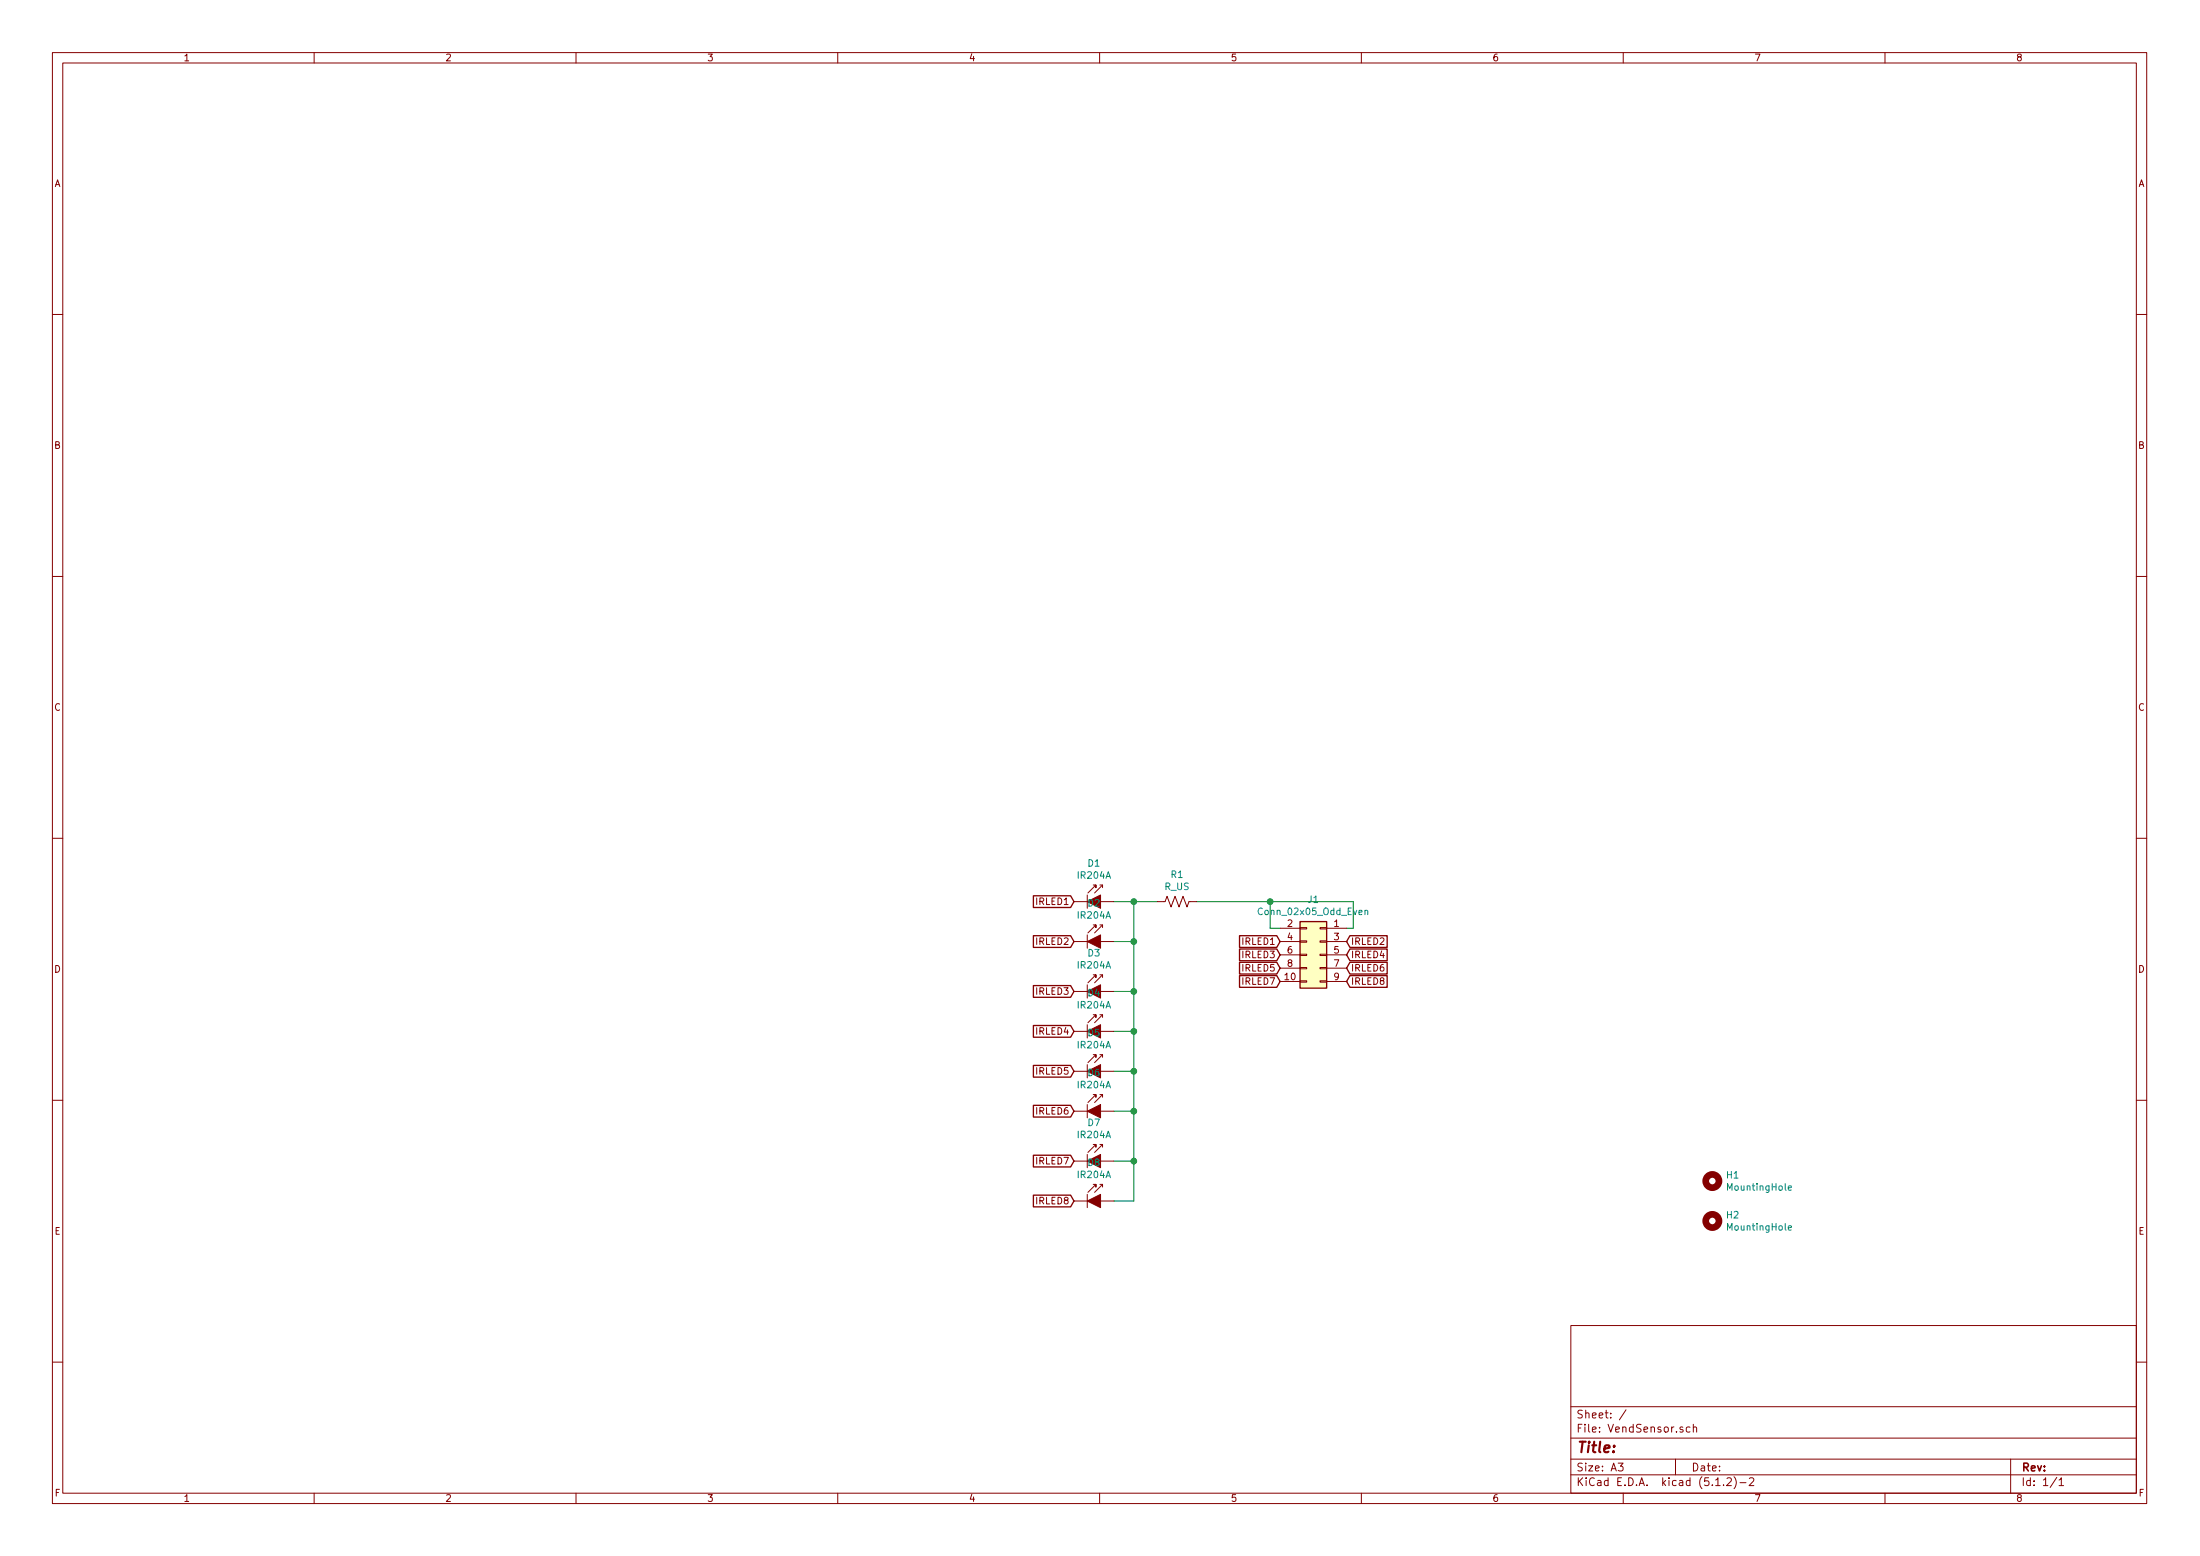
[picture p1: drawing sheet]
EESchema Schematic File Version 4
LIBS:VendSensor-cache
EELAYER 29 0
EELAYER END
$Descr A3 16535 11693
encoding utf-8
Sheet 1 1
Title ""
Date ""
Rev ""
Comp ""
Comment1 ""
Comment2 ""
Comment3 ""
Comment4 ""
$EndDescr
Wire Wire Line
	10175 6975 10125 6975
Wire Wire Line
	10175 6775 10175 6975
Wire Wire Line
	9550 6975 9550 6775
Wire Wire Line
	9625 6975 9550 6975
Text GLabel 10125 7375 2    50   Input ~ 0
IRLED8
Text GLabel 9625 7375 0    50   Input ~ 0
IRLED7
Text GLabel 10125 7275 2    50   Input ~ 0
IRLED6
Text GLabel 9625 7275 0    50   Input ~ 0
IRLED5
Text GLabel 10125 7175 2    50   Input ~ 0
IRLED4
Text GLabel 9625 7175 0    50   Input ~ 0
IRLED3
Text GLabel 10125 7075 2    50   Input ~ 0
IRLED2
Text GLabel 9625 7075 0    50   Input ~ 0
IRLED1
$Comp
L Mechanical:MountingHole H1
U 1 1
P 12875 8875
F 0 "H1" H 12975 8921 50  0000 L CNN
F 1 "MountingHole" H 12975 8830 50  0000 L CNN
F 2 "MountingHole:MountingHole_3.2mm_M3_Pad" H 12875 8875 50  0001 C CNN
F 3 "~" H 12875 8875 50  0001 C CNN
	1    12875 8875
	1    0    0    -1  
$EndComp
$Comp
L Mechanical:MountingHole H2
U 1 1
P 12875 9175
F 0 "H2" H 12975 9221 50  0000 L CNN
F 1 "MountingHole" H 12975 9130 50  0000 L CNN
F 2 "MountingHole:MountingHole_3.2mm_M3_Pad" H 12875 9175 50  0001 C CNN
F 3 "~" H 12875 9175 50  0001 C CNN
	1    12875 9175
	1    0    0    -1  
$EndComp
$Comp
L LED:IR204A D1
U 1 1
P 8275 6775
F 0 "D1" H 8225 7065 50  0000 C CNN
F 1 "IR204A" H 8225 6974 50  0000 C CNN
F 2 "LED_THT:LED_D5.0mm_IRBlack" H 8275 6950 50  0001 C CNN
F 3 "http://www.everlight.com/file/ProductFile/IR204-A.pdf" H 8225 6775 50  0001 C CNN
	1    8275 6775
	1    0    0    -1  
$EndComp
$Comp
L LED:IR204A D2
U 1 1
P 8275 7075
F 0 "D2" H 8225 7365 50  0000 C CNN
F 1 "IR204A" H 8225 7274 50  0000 C CNN
F 2 "LED_THT:LED_D5.0mm_IRBlack" H 8275 7250 50  0001 C CNN
F 3 "http://www.everlight.com/file/ProductFile/IR204-A.pdf" H 8225 7075 50  0001 C CNN
	1    8275 7075
	1    0    0    -1  
$EndComp
$Comp
L LED:IR204A D3
U 1 1
P 8275 7450
F 0 "D3" H 8225 7740 50  0000 C CNN
F 1 "IR204A" H 8225 7649 50  0000 C CNN
F 2 "LED_THT:LED_D5.0mm_IRBlack" H 8275 7625 50  0001 C CNN
F 3 "http://www.everlight.com/file/ProductFile/IR204-A.pdf" H 8225 7450 50  0001 C CNN
	1    8275 7450
	1    0    0    -1  
$EndComp
$Comp
L LED:IR204A D4
U 1 1
P 8275 7750
F 0 "D4" H 8225 8040 50  0000 C CNN
F 1 "IR204A" H 8225 7949 50  0000 C CNN
F 2 "LED_THT:LED_D5.0mm_IRBlack" H 8275 7925 50  0001 C CNN
F 3 "http://www.everlight.com/file/ProductFile/IR204-A.pdf" H 8225 7750 50  0001 C CNN
	1    8275 7750
	1    0    0    -1  
$EndComp
$Comp
L LED:IR204A D5
U 1 1
P 8275 8050
F 0 "D5" H 8225 8340 50  0000 C CNN
F 1 "IR204A" H 8225 8249 50  0000 C CNN
F 2 "LED_THT:LED_D5.0mm_IRBlack" H 8275 8225 50  0001 C CNN
F 3 "http://www.everlight.com/file/ProductFile/IR204-A.pdf" H 8225 8050 50  0001 C CNN
	1    8275 8050
	1    0    0    -1  
$EndComp
$Comp
L LED:IR204A D6
U 1 1
P 8275 8350
F 0 "D6" H 8225 8640 50  0000 C CNN
F 1 "IR204A" H 8225 8549 50  0000 C CNN
F 2 "LED_THT:LED_D5.0mm_IRBlack" H 8275 8525 50  0001 C CNN
F 3 "http://www.everlight.com/file/ProductFile/IR204-A.pdf" H 8225 8350 50  0001 C CNN
	1    8275 8350
	1    0    0    -1  
$EndComp
$Comp
L LED:IR204A D7
U 1 1
P 8275 8725
F 0 "D7" H 8225 9015 50  0000 C CNN
F 1 "IR204A" H 8225 8924 50  0000 C CNN
F 2 "LED_THT:LED_D5.0mm_IRBlack" H 8275 8900 50  0001 C CNN
F 3 "http://www.everlight.com/file/ProductFile/IR204-A.pdf" H 8225 8725 50  0001 C CNN
	1    8275 8725
	1    0    0    -1  
$EndComp
$Comp
L LED:IR204A D8
U 1 1
P 8275 9025
F 0 "D8" H 8225 9315 50  0000 C CNN
F 1 "IR204A" H 8225 9224 50  0000 C CNN
F 2 "LED_THT:LED_D5.0mm_IRBlack" H 8275 9200 50  0001 C CNN
F 3 "http://www.everlight.com/file/ProductFile/IR204-A.pdf" H 8225 9025 50  0001 C CNN
	1    8275 9025
	1    0    0    -1  
$EndComp
$Comp
L Device:R_US R1
U 1 1
P 8850 6775
F 0 "R1" V 8645 6775 50  0000 C CNN
F 1 "R_US" V 8736 6775 50  0000 C CNN
F 2 "LED_SMD:LED_0805_2012Metric_Pad1.15x1.40mm_HandSolder" V 8890 6765 50  0001 C CNN
F 3 "~" H 8850 6775 50  0001 C CNN
	1    8850 6775
	0    1    1    0   
$EndComp
Wire Wire Line
	9550 6775 9000 6775
Connection ~ 9550 6775
Wire Wire Line
	9550 6775 10175 6775
Wire Wire Line
	8375 6775 8525 6775
Wire Wire Line
	8525 6775 8525 7075
Wire Wire Line
	8525 9025 8375 9025
Connection ~ 8525 6775
Wire Wire Line
	8525 6775 8700 6775
Wire Wire Line
	8375 8725 8525 8725
Connection ~ 8525 8725
Wire Wire Line
	8525 8725 8525 9025
Wire Wire Line
	8375 8350 8525 8350
Connection ~ 8525 8350
Wire Wire Line
	8525 8350 8525 8725
Wire Wire Line
	8375 8050 8525 8050
Connection ~ 8525 8050
Wire Wire Line
	8525 8050 8525 8350
Wire Wire Line
	8375 7750 8525 7750
Connection ~ 8525 7750
Wire Wire Line
	8525 7750 8525 8050
Wire Wire Line
	8375 7450 8525 7450
Connection ~ 8525 7450
Wire Wire Line
	8525 7450 8525 7750
Wire Wire Line
	8375 7075 8525 7075
Connection ~ 8525 7075
Wire Wire Line
	8525 7075 8525 7450
Text GLabel 8075 9025 0    50   Input ~ 0
IRLED8
Text GLabel 8075 8350 0    50   Input ~ 0
IRLED6
Text GLabel 8075 7750 0    50   Input ~ 0
IRLED4
Text GLabel 8075 7075 0    50   Input ~ 0
IRLED2
Text GLabel 8075 8725 0    50   Input ~ 0
IRLED7
Text GLabel 8075 8050 0    50   Input ~ 0
IRLED5
Text GLabel 8075 7450 0    50   Input ~ 0
IRLED3
Text GLabel 8075 6775 0    50   Input ~ 0
IRLED1
$Comp
L Connector_Generic:Conn_02x05_Odd_Even J1
U 1 1
P 9925 7175
F 0 "J1" H 9975 7592 50  0000 C CNN
F 1 "Conn_02x05_Odd_Even" H 9975 7501 50  0000 C CNN
F 2 "Connector_PinSocket_1.27mm:PinSocket_2x05_P1.27mm_Vertical" H 9925 7175 50  0001 C CNN
F 3 "~" H 9925 7175 50  0001 C CNN
	1    9925 7175
	-1   0    0    -1  
$EndComp
$EndSCHEMATC
